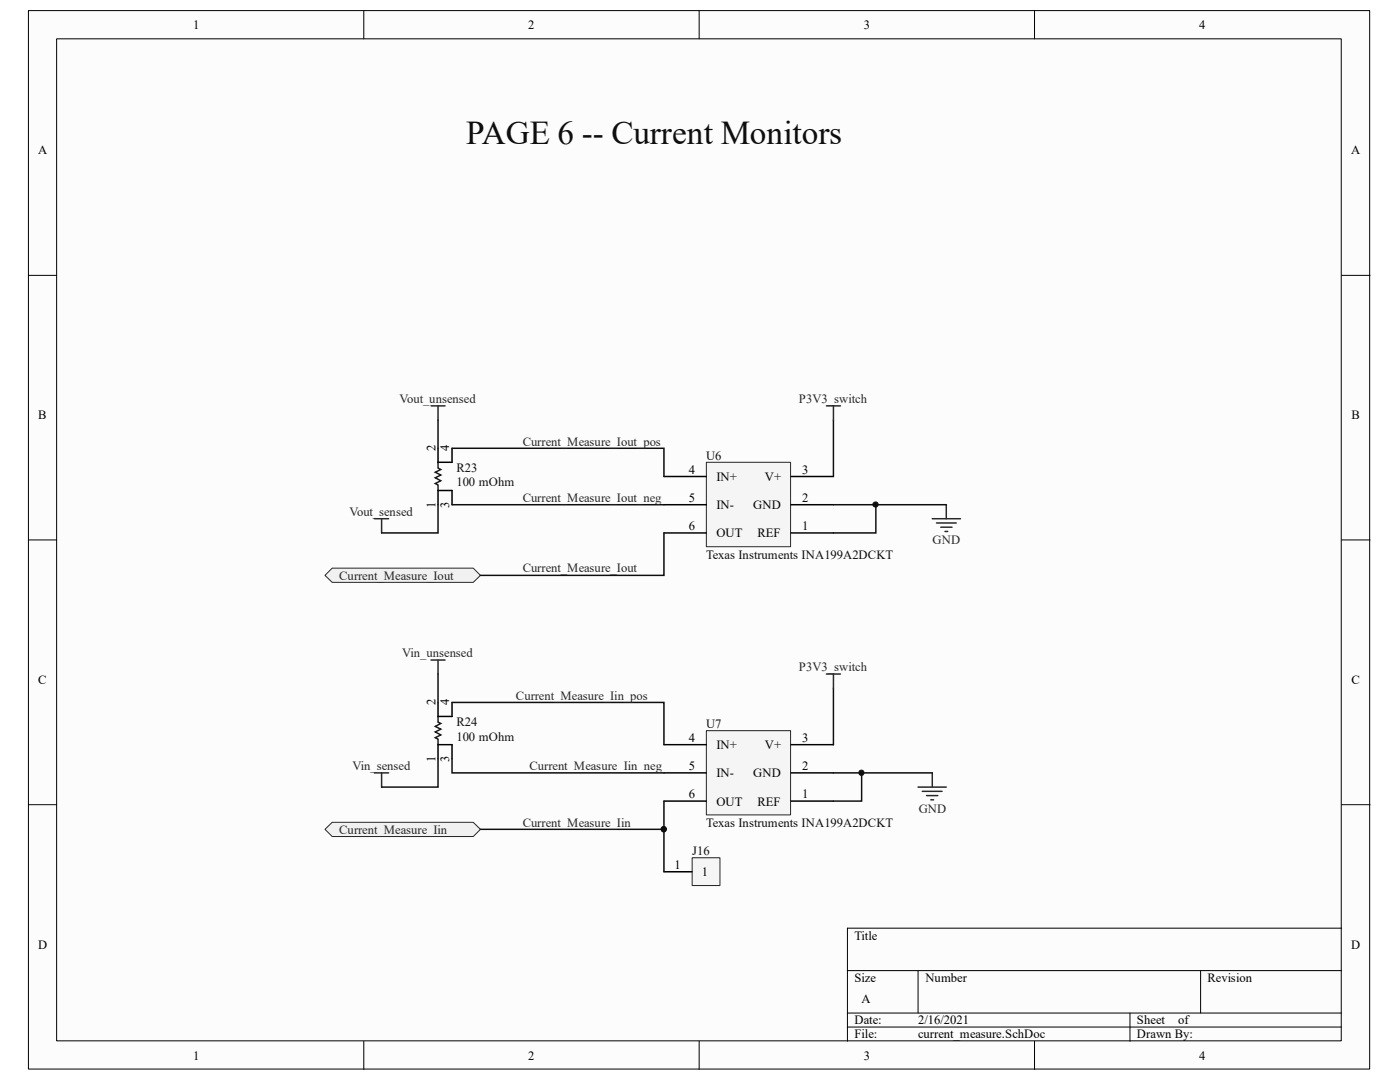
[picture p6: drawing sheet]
<svg xmlns="http://www.w3.org/2000/svg" width="279mm" height="216mm" viewBox="0 0 279 216" stroke-linecap="round" stroke-linejoin="round" font-family="sans-serif">
<path d="M5.7 2.1h267.6v211.2h-267.6z" fill="#fcfcfc"/>
<path d="M5.7 2.1h267.6v211.2h-267.6z" fill="none" stroke="#000" stroke-width=".2"/>
<path d="M11.3 7.7h256.4v200h-256.4z" fill="#fcfcfc"/>
<g fill="none" stroke="#000" stroke-width=".2">
<path d="M11.3 7.7h256.4v200h-256.4zM72.6 2.1v5.6M139.5 2.1v5.6M206.5 2.1v5.6M5.7 54.9h5.6M267.8 54.9h5.6M5.7 107.7h5.6M267.8 107.7h5.6M5.7 160.6h5.6M267.8 160.6h5.6M169.1 193.7h98.7M183.2 193.7v8.4"/>
<path d="M239.6 193.7v8.4M267.8 185.2h-98.7v22.6M72.6 207.8v5.6M139.5 207.8v5.6M169.1 202.1h98.7M169.1 204.9h98.7M206.5 207.8v5.6M225.5 202.1v5.7"/>
</g>
<path d="M141 145.8h16.8v16.8h-16.8z" fill="#f5f5f5"/>
<path d="M141 145.8h16.8v16.8h-16.8z" fill="none" stroke="#262626" stroke-width=".2"/>
<path d="M132.5 159.9h8.5M132.5 154.2h8.5M132.5 148.6h8.5M157.9 159.9h8.4M157.9 154.2h8.4M157.9 148.6h8.4" fill="none" stroke="#000" stroke-width=".3"/>
<path d="M86 131.7h2.8M87.4 131.7v2.8" fill="none" stroke="#262626" stroke-width=".3"/>
<path d="M141 92.2h16.8v16.9h-16.8z" fill="#f5f5f5"/>
<path d="M141 92.2h16.8v16.9h-16.8z" fill="none" stroke="#262626" stroke-width=".2"/>
<path d="M87.4 89.5v2.7h2.8v-2.7M132.5 95.1h8.5M157.9 95.1h8.4M87.4 100.7v-2.8h2.8v2.8M132.5 106.3h8.5M132.5 100.7h8.5M157.9 106.3h8.4M157.9 100.7h8.4M87.4 140.2v2.8h2.8v-2.8M87.4 151.4v-2.8h2.8v2.8" fill="none" stroke="#000" stroke-width=".3"/>
<g fill="none" stroke="#262626" stroke-width=".3">
<path d="M86 81h2.8M87.4 81v2.8M164.9 81h2.8M166.3 81v2.8M74.7 103.5h2.9M76.2 103.5v2.8M186.1 103.5h5.6M186.9 104.4h3.9M187.7 105.2h2.3M188.6 106h.5M188.8 100.7v2.8M164.9 134.5h2.8"/>
<path d="M166.3 134.5v2.8M74.7 154.2h2.9M76.2 154.2v2.9M183.2 157.1h5.6M184.1 157.9h3.9M184.9 158.7h2.3M185.8 159.6h.5M186.1 154.2v2.9"/>
</g>
<path d="M87.4 83.8v5.7M90.2 89.5h42.3v5.6M166.3 83.8v11.3M87.4 100.7v5.6h-11.2M90.2 100.7h42.3M166.3 100.7h22.5M87.4 134.5v5.7M166.3 137.3v11.3M87.4 151.4v5.7h-11.2M90.2 151.4v2.8h42.3M90.2 140.2h42.3v8.4M166.3 154.2h19.8" fill="none" stroke="#0e0e0e" stroke-width=".3"/>
<path d="M87.4 92.2v1.2l.6 .3-1.1 .5 1.1 .6-1.1 .5 1.1 .6-1.1 .6 .5 .3v1.1M87.4 143v1.1l.6 .3-1.1 .5 1.1 .6-1.1 .5 1.1 .6-1.1 .6 .5 .3v1.1" fill="none" stroke="#1c1c1c" stroke-width=".3"/>
<path d="M64.9 165.5l1.4-1.4h28.1l1.5 1.4-1.5 1.4h-28.1z" fill-rule="evenodd" fill="#f0f0f0"/>
<path d="M64.9 165.5l1.4-1.4h28.1l1.5 1.4-1.5 1.4h-28.1z" fill="none" stroke="#262626" stroke-width=".2"/>
<path d="M64.9 114.8l1.4-1.4h28.1l1.5 1.4-1.5 1.4h-28.1z" fill-rule="evenodd" fill="#f0f0f0"/>
<path d="M64.9 114.8l1.4-1.4h28.1l1.5 1.4-1.5 1.4h-28.1z" fill="none" stroke="#262626" stroke-width=".2"/>
<path d="M132.5 106.3v8.5h-36.6M132.5 159.9v5.6h-36.6" fill="none" stroke="#0e0e0e" stroke-width=".3"/>
<circle cx="132.5" cy="165.5" r=".52" fill="#0e0e0e"/>
<circle cx="132.5" cy="165.5" r=".52" fill="none" stroke="#0e0e0e" stroke-width=".2"/>
<path d="M172 154.2v5.7h-5.7" fill="none" stroke="#0e0e0e" stroke-width=".3"/>
<circle cx="171.9" cy="154.2" r=".52" fill="#0e0e0e"/>
<circle cx="171.9" cy="154.2" r=".52" fill="none" stroke="#0e0e0e" stroke-width=".2"/>
<path d="M174.8 100.7v5.6h-8.5" fill="none" stroke="#0e0e0e" stroke-width=".3"/>
<circle cx="174.7" cy="100.7" r=".52" fill="#0e0e0e"/>
<circle cx="174.7" cy="100.7" r=".52" fill="none" stroke="#0e0e0e" stroke-width=".2"/>
<path d="M138.1 171.2h5.6v5.5h-5.6z" fill="#f5f5f5"/>
<path d="M138.1 171.2h5.6v5.5h-5.6z" fill="none" stroke="#262626" stroke-width=".2"/>
<path d="M132.5 173.9h5.6" fill="none" stroke="#000" stroke-width=".3"/>
<path d="M132.5 165.5v8.4" fill="none" stroke="#0e0e0e" stroke-width=".3"/>
<circle cx="132.5" cy="165.5" r=".52" fill="#0e0e0e"/>
<circle cx="132.5" cy="165.5" r=".52" fill="none" stroke="#0e0e0e" stroke-width=".2"/>
<text font-size="6.6" fill="#0e0e0e" x="93.1" y="28.8">PAGE 6 -- Current Monitors</text>
<g font-size="2.5">
<text x="38.5" y="5.8">1</text>
<text x="105.4" y="5.8">2</text>
<text x="172.4" y="5.8">3</text>
<text x="239.3" y="5.8">4</text>
<text x="7.6" y="30.8">A</text>
<text x="269.7" y="30.8">A</text>
<text x="7.6" y="83.6">B</text>
<text x="269.7" y="83.6">B</text>
<text x="86.9" y="90" transform="rotate(-90 86.9 90)">2</text>
<text x="89.7" y="90" transform="rotate(-90 89.7 90)">4</text>
<text x="137.5" y="94.5">4</text>
<text x="143" y="96">IN+</text>
<text x="152.6" y="96">V+</text>
<text x="160.1" y="94.5">3</text>
<text x="86.9" y="101.4" transform="rotate(-90 86.9 101.4)">1</text>
<text x="89.7" y="101.4" transform="rotate(-90 89.7 101.4)">3</text>
<text x="137.5" y="100.2">5</text>
<text x="143" y="101.6">IN-</text>
<text x="150.3" y="101.6">GND</text>
<text x="160.1" y="100.2">2</text>
<text x="137.5" y="105.8">6</text>
<text x="143" y="107.2">OUT</text>
<text x="151.2" y="107.2">REF</text>
<text x="160.1" y="105.8">1</text>
<text x="7.6" y="136.4">C</text>
<text x="269.7" y="136.4">C</text>
<text x="86.9" y="140.7" transform="rotate(-90 86.9 140.7)">2</text>
<text x="89.7" y="140.7" transform="rotate(-90 89.7 140.7)">4</text>
<text x="137.5" y="148">4</text>
<text x="143" y="149.5">IN+</text>
<text x="152.6" y="149.5">V+</text>
<text x="160.1" y="148">3</text>
<text x="86.9" y="152.1" transform="rotate(-90 86.9 152.1)">1</text>
<text x="89.7" y="152.1" transform="rotate(-90 89.7 152.1)">3</text>
<text x="137.5" y="153.7">5</text>
<text x="143" y="155.1">IN-</text>
<text x="150.3" y="155.1">GND</text>
<text x="160.1" y="153.7">2</text>
<text x="137.5" y="159.3">6</text>
<text x="143" y="160.7">OUT</text>
<text x="151.2" y="160.7">REF</text>
<text x="160.1" y="159.3">1</text>
<text x="134.6" y="173.4">1</text>
<text x="140.1" y="174.8">1</text>
<text x="7.6" y="189.3">D</text>
<text x="170.6" y="187.5">Title</text>
<text x="269.7" y="189.3">D</text>
<text x="170.6" y="196">Size</text>
<text x="184.7" y="196">Number</text>
<text x="241" y="196">Revision</text>
<text x="172" y="200.2">A</text>
<text x="170.6" y="204.4">Date:</text>
<text x="170.6" y="207.2">File:</text>
<text x="183.3" y="204.4">2/16/2021</text>
<text x="183.3" y="207.2">current_measure.SchDoc</text>
<text x="226.9" y="204.4">Sheet</text>
<text x="226.9" y="207.2">Drawn By:</text>
<text x="235.2" y="204.4">of</text>
<text x="38.5" y="211.5">1</text>
<text x="105.4" y="211.5">2</text>
<text x="172.4" y="211.5">3</text>
<text x="239.3" y="211.5">4</text>
</g>
<g font-size="2.5" fill="#262626">
<text x="79.8" y="80.4">Vout_unsensed</text>
<text x="159.4" y="80.4">P3V3_switch</text>
<text x="104.3" y="88.9">Current_Measure_Iout_pos</text>
<text x="104.3" y="100.2">Current_Measure_Iout_neg</text>
<text x="69.7" y="103">Vout_sensed</text>
<text x="186.1" y="108.6">GND</text>
<text x="67.7" y="115.7">Current_Measure_Iout</text>
<text x="104.3" y="114.2">Current_Measure_Iout</text>
<text x="80.3" y="131.1">Vin_unsensed</text>
<text x="159.4" y="134">P3V3_switch</text>
<text x="103" y="139.6">Current_Measure_Iin_pos</text>
<text x="70.3" y="153.7">Vin_sensed</text>
<text x="105.7" y="153.7">Current_Measure_Iin_neg</text>
<text x="67.7" y="166.4">Current_Measure_Iin</text>
<text x="104.3" y="164.9">Current_Measure_Iin</text>
<text x="183.3" y="162.2">GND</text>
</g>
<g font-size="2.5" fill="#0e0e0e">
<text x="91.1" y="94.2">R23</text>
<text x="140.9" y="91.7">U6</text>
<text x="91.1" y="97.1">100 mOhm</text>
<text x="140.9" y="111.5">Texas Instruments INA199A2DCKT</text>
<text x="91.1" y="144.9">R24</text>
<text x="91.1" y="147.8">100 mOhm</text>
<text x="140.9" y="145.2">U7</text>
<text x="140.9" y="164.9">Texas Instruments INA199A2DCKT</text>
<text x="138.1" y="170.6">J16</text>
</g>
</svg>
